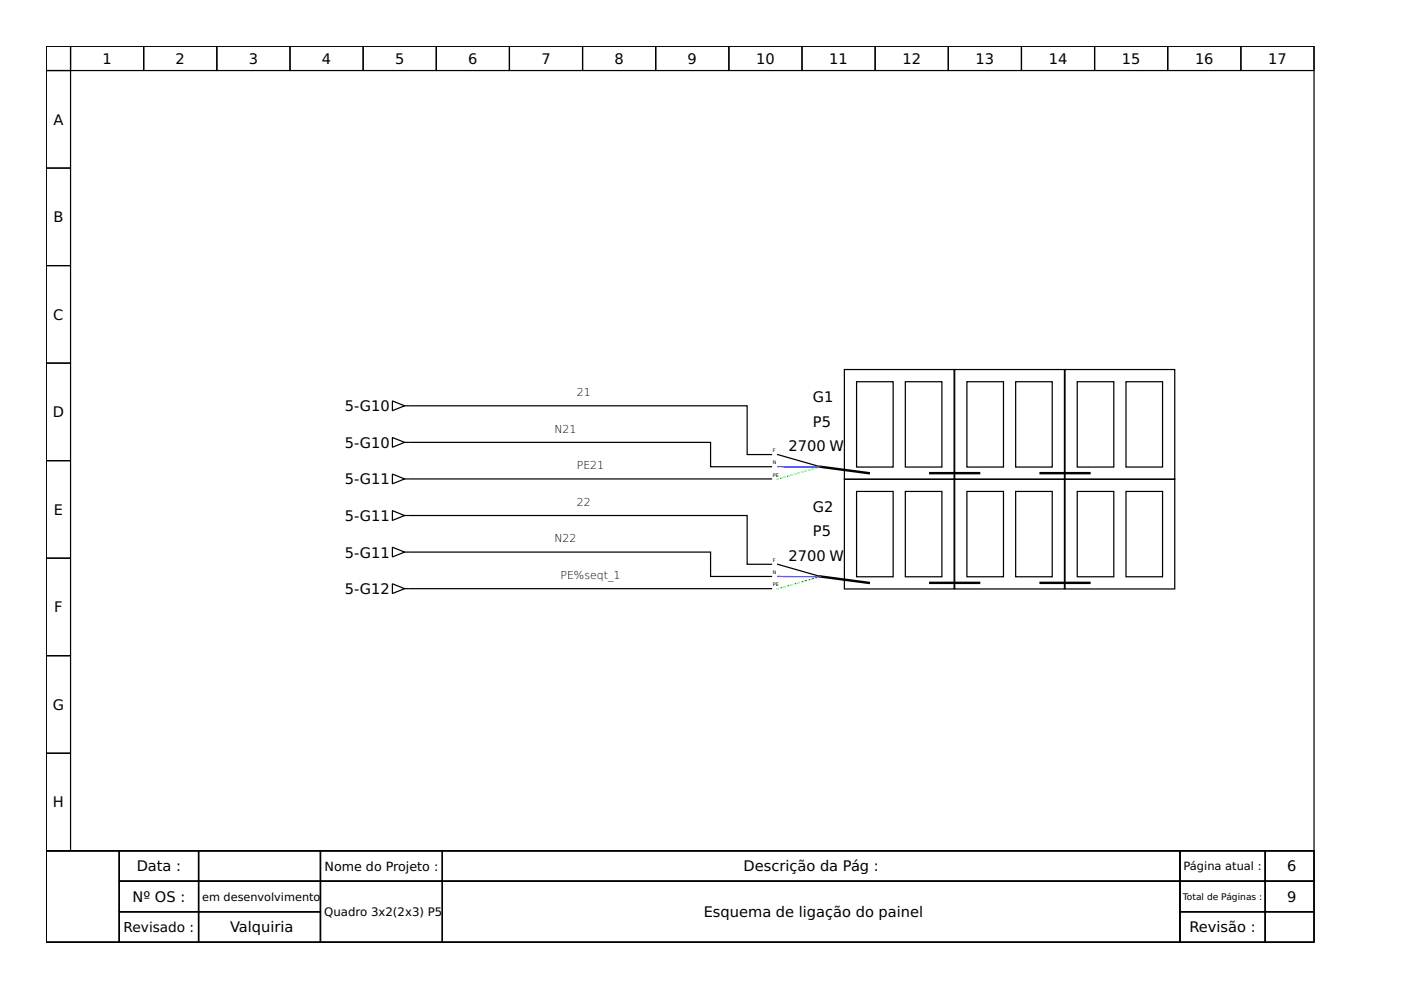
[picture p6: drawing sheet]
<svg xmlns="http://www.w3.org/2000/svg" width="297mm" height="210mm" viewBox="0 0 297 210" stroke-linecap="round" stroke-linejoin="round" font-family="sans-serif">
<g fill="none" stroke="#000" stroke-width=".26">
<path d="M9.8 9.8h268.8v170.6h-268.8zM9.8 9.8h5.2v5.2h-5.2zM9.8 15h5.2v20.6h-5.2zM15 9.8h15.5v5.2h-15.5zM30.5 9.8h15.5v5.2h-15.5zM46 9.8h15.5v5.2h-15.5zM61.5 9.8h15.5v5.2h-15.5zM77 9.8h15.5v5.2h-15.5zM92.5 9.8h15.5v5.2h-15.5zM108 9.8h15.5v5.2h-15.5zM123.5 9.8h15.5v5.2h-15.5zM139 9.8h15.5v5.2h-15.5z"/>
<path d="M154.5 9.8h15.5v5.2h-15.5zM170 9.8h15.6v5.2h-15.6zM185.6 9.8h15.5v5.2h-15.5zM201.1 9.8h15.5v5.2h-15.5zM216.6 9.8h15.5v5.2h-15.5zM232.1 9.8h15.5v5.2h-15.5zM247.6 9.8h15.5v5.2h-15.5zM263.1 9.8h15.5v5.2h-15.5zM9.8 35.6h5.2v20.7h-5.2zM9.8 56.3h5.2v20.7h-5.2zM9.8 77h5.2v20.7h-5.2zM179 78.3h23.3v23.3h-23.3z"/>
<path d="M202.4 78.3h23.3v23.3h-23.3zM225.8 78.3h23.3v23.3h-23.3zM9.8 97.7h5.2v20.6h-5.2zM83.2 92.8l2.6 1-2.6 1zM83.2 85l2.6 1-2.6 1.1zM85.8 93.8h.8M85.8 86h.8M86.8 93.8h63.9v5.2h12.9M86.8 86h71.6v10.4h5.2M164.9 96.4l9 2.6M181.6 80.9h7.8v18.1h-7.8zM191.9 80.9h7.8v18.1h-7.8z"/>
<path d="M205 80.9h7.8v18.1h-7.8zM215.3 80.9h7.8v18.1h-7.8zM228.4 80.9h7.7v18.1h-7.7zM238.7 80.9h7.8v18.1h-7.8zM9.8 118.3h5.2v20.7h-5.2zM83.2 108.3l2.6 1-2.6 1zM83.2 116l2.6 1.1-2.6 1zM83.2 100.5l2.6 1-2.6 1.1zM85.8 109.3h.8M85.8 117.1h.8M85.8 101.5h.8M86.8 109.3h71.6v10.3h5.2"/>
<path d="M86.8 101.5h76.8M86.8 117.1h63.9v5.1h12.9M164.9 119.6l9 2.6M179 101.6h23.3v23.3h-23.3zM181.6 104.2h7.8v18.1h-7.8zM191.9 104.2h7.8v18.1h-7.8zM202.4 101.6h23.3v23.3h-23.3zM205 104.2h7.8v18.1h-7.8zM215.3 104.2h7.8v18.1h-7.8zM225.8 101.6h23.3v23.3h-23.3zM228.4 104.2h7.7v18.1h-7.7zM238.7 104.2h7.8v18.1h-7.8z"/>
<path d="M9.8 139h5.2v20.7h-5.2zM83.2 123.8l2.6 1-2.6 1zM85.8 124.8h.8M86.8 124.8h76.8M9.8 159.7h5.2v20.7h-5.2zM9.8 180.4h268.8v19.4h-268.8zM9.8 180.4h15.5v19.4h-15.5zM25.3 180.4h16.8v6.4h-16.8zM25.3 186.8h16.8v6.5h-16.8zM25.3 193.3h16.8v6.5h-16.8zM42.1 180.4h25.8v6.4h-25.8zM42.1 186.8h25.8v6.5h-25.8z"/>
<path d="M42.1 193.3h25.8v6.5h-25.8zM67.9 180.4h25.9v6.4h-25.9zM67.9 186.8h25.9v13h-25.9zM93.8 180.4h156.4v6.4h-156.4zM93.8 186.8h156.4v13h-156.4zM250.2 180.4h18.1v6.4h-18.1zM250.2 186.8h18.1v6.5h-18.1zM250.2 193.3h18.1v6.5h-18.1zM268.3 180.4h10.3v6.4h-10.3zM268.3 186.8h10.3v6.5h-10.3zM268.3 193.3h10.3v6.5h-10.3z"/>
</g>
<path d="M173.9 99l10.3 1.3M197.2 100.3h10.4M220.6 100.3h10.4M173.9 122.2l10.3 1.4M197.2 123.6h10.4M220.6 123.6h10.4" fill="none" stroke="#000" stroke-width=".52"/>
<path d="M164.9 99h8.7M164.9 122.2l8.7 .1" fill="none" stroke="#00f" stroke-width=".26"/>
<path d="M173.9 99l-9.1 2.6M173.9 122.2l-9.1 2.7" fill="none" stroke="#0f0" stroke-width=".26" stroke-dasharray=".3 .5"/>
<g font-size="3.1">
<text x="21.7" y="13.5">1</text>
<text x="37.2" y="13.5">2</text>
<text x="52.7" y="13.5">3</text>
<text x="68.3" y="13.5">4</text>
<text x="83.8" y="13.5">5</text>
<text x="99.3" y="13.5">6</text>
<text x="114.8" y="13.5">7</text>
<text x="130.3" y="13.5">8</text>
<text x="145.8" y="13.5">9</text>
<text x="160.3" y="13.5">10</text>
<text x="175.8" y="13.5">11</text>
<text x="191.3" y="13.5">12</text>
<text x="206.8" y="13.5">13</text>
<text x="222.4" y="13.5">14</text>
<text x="237.9" y="13.5">15</text>
<text x="253.4" y="13.5">16</text>
<text x="268.9" y="13.5">17</text>
<text x="11.3" y="26.5">A</text>
<text x="11.3" y="47.1">B</text>
<text x="11.3" y="67.8">C</text>
<text x="11.2" y="88.5">D</text>
<text x="73.1" y="87.2">5-G10</text>
<text x="172.4" y="85.3">G1</text>
<text x="73.1" y="95">5-G10</text>
<text x="167.2" y="95.6">2700 W</text>
<text x="172.4" y="90.4">P5</text>
<text x="73.1" y="102.7">5-G11</text>
<text x="11.4" y="109.2">E</text>
<text x="73.1" y="110.5">5-G11</text>
<text x="172.4" y="113.7">P5</text>
<text x="172.4" y="108.5">G2</text>
<text x="73.1" y="118.2">5-G11</text>
<text x="167.2" y="118.9">2700 W</text>
<text x="73.1" y="126">5-G12</text>
<text x="11.5" y="129.8">F</text>
<text x="11.2" y="150.5">G</text>
<text x="11.2" y="171.2">H</text>
<text x="29" y="184.8">Data :</text>
<text x="157.6" y="184.8">Descrição da Pág :</text>
<text x="272.9" y="184.8">6</text>
<text x="28.1" y="191.2">Nº OS :</text>
<text x="272.9" y="191.2">9</text>
<text x="48.8" y="197.7">Valquiria</text>
<text x="149.2" y="194.5">Esquema de ligação do painel</text>
<text x="252.2" y="197.7">Revisão :</text>
</g>
<text font-size="2.9" x="26.2" y="197.6">Revisado :</text>
<text font-size="2.7" x="68.8" y="184.6">Nome do Projeto :</text>
<text font-size="2.5" x="68.7" y="194.2">Quadro 3x2(2x3) P5</text>
<g font-size="2.4">
<text x="250.9" y="184.5">Página atual :</text>
<text x="42.9" y="191">em desenvolvimento</text>
</g>
<g font-size="2.3">
<text x="122.3" y="84">21</text>
<text x="117.6" y="91.7">N21</text>
<text x="122.3" y="99.5">PE21</text>
<text x="122.3" y="107.2">22</text>
<text x="117.6" y="115">N22</text>
<text x="118.8" y="122.7">PE%seqt_1</text>
</g>
<text font-size="1.9" x="250.8" y="190.8">Total de Páginas :</text>
<g font-size="1">
<text x="163.8" y="95.9">F</text>
<text x="163.8" y="98.4">N</text>
<text x="163.8" y="101">PE</text>
<text x="163.8" y="119.1">F</text>
<text x="163.8" y="121.7">N</text>
<text x="163.8" y="124.3">PE</text>
</g>
</svg>
